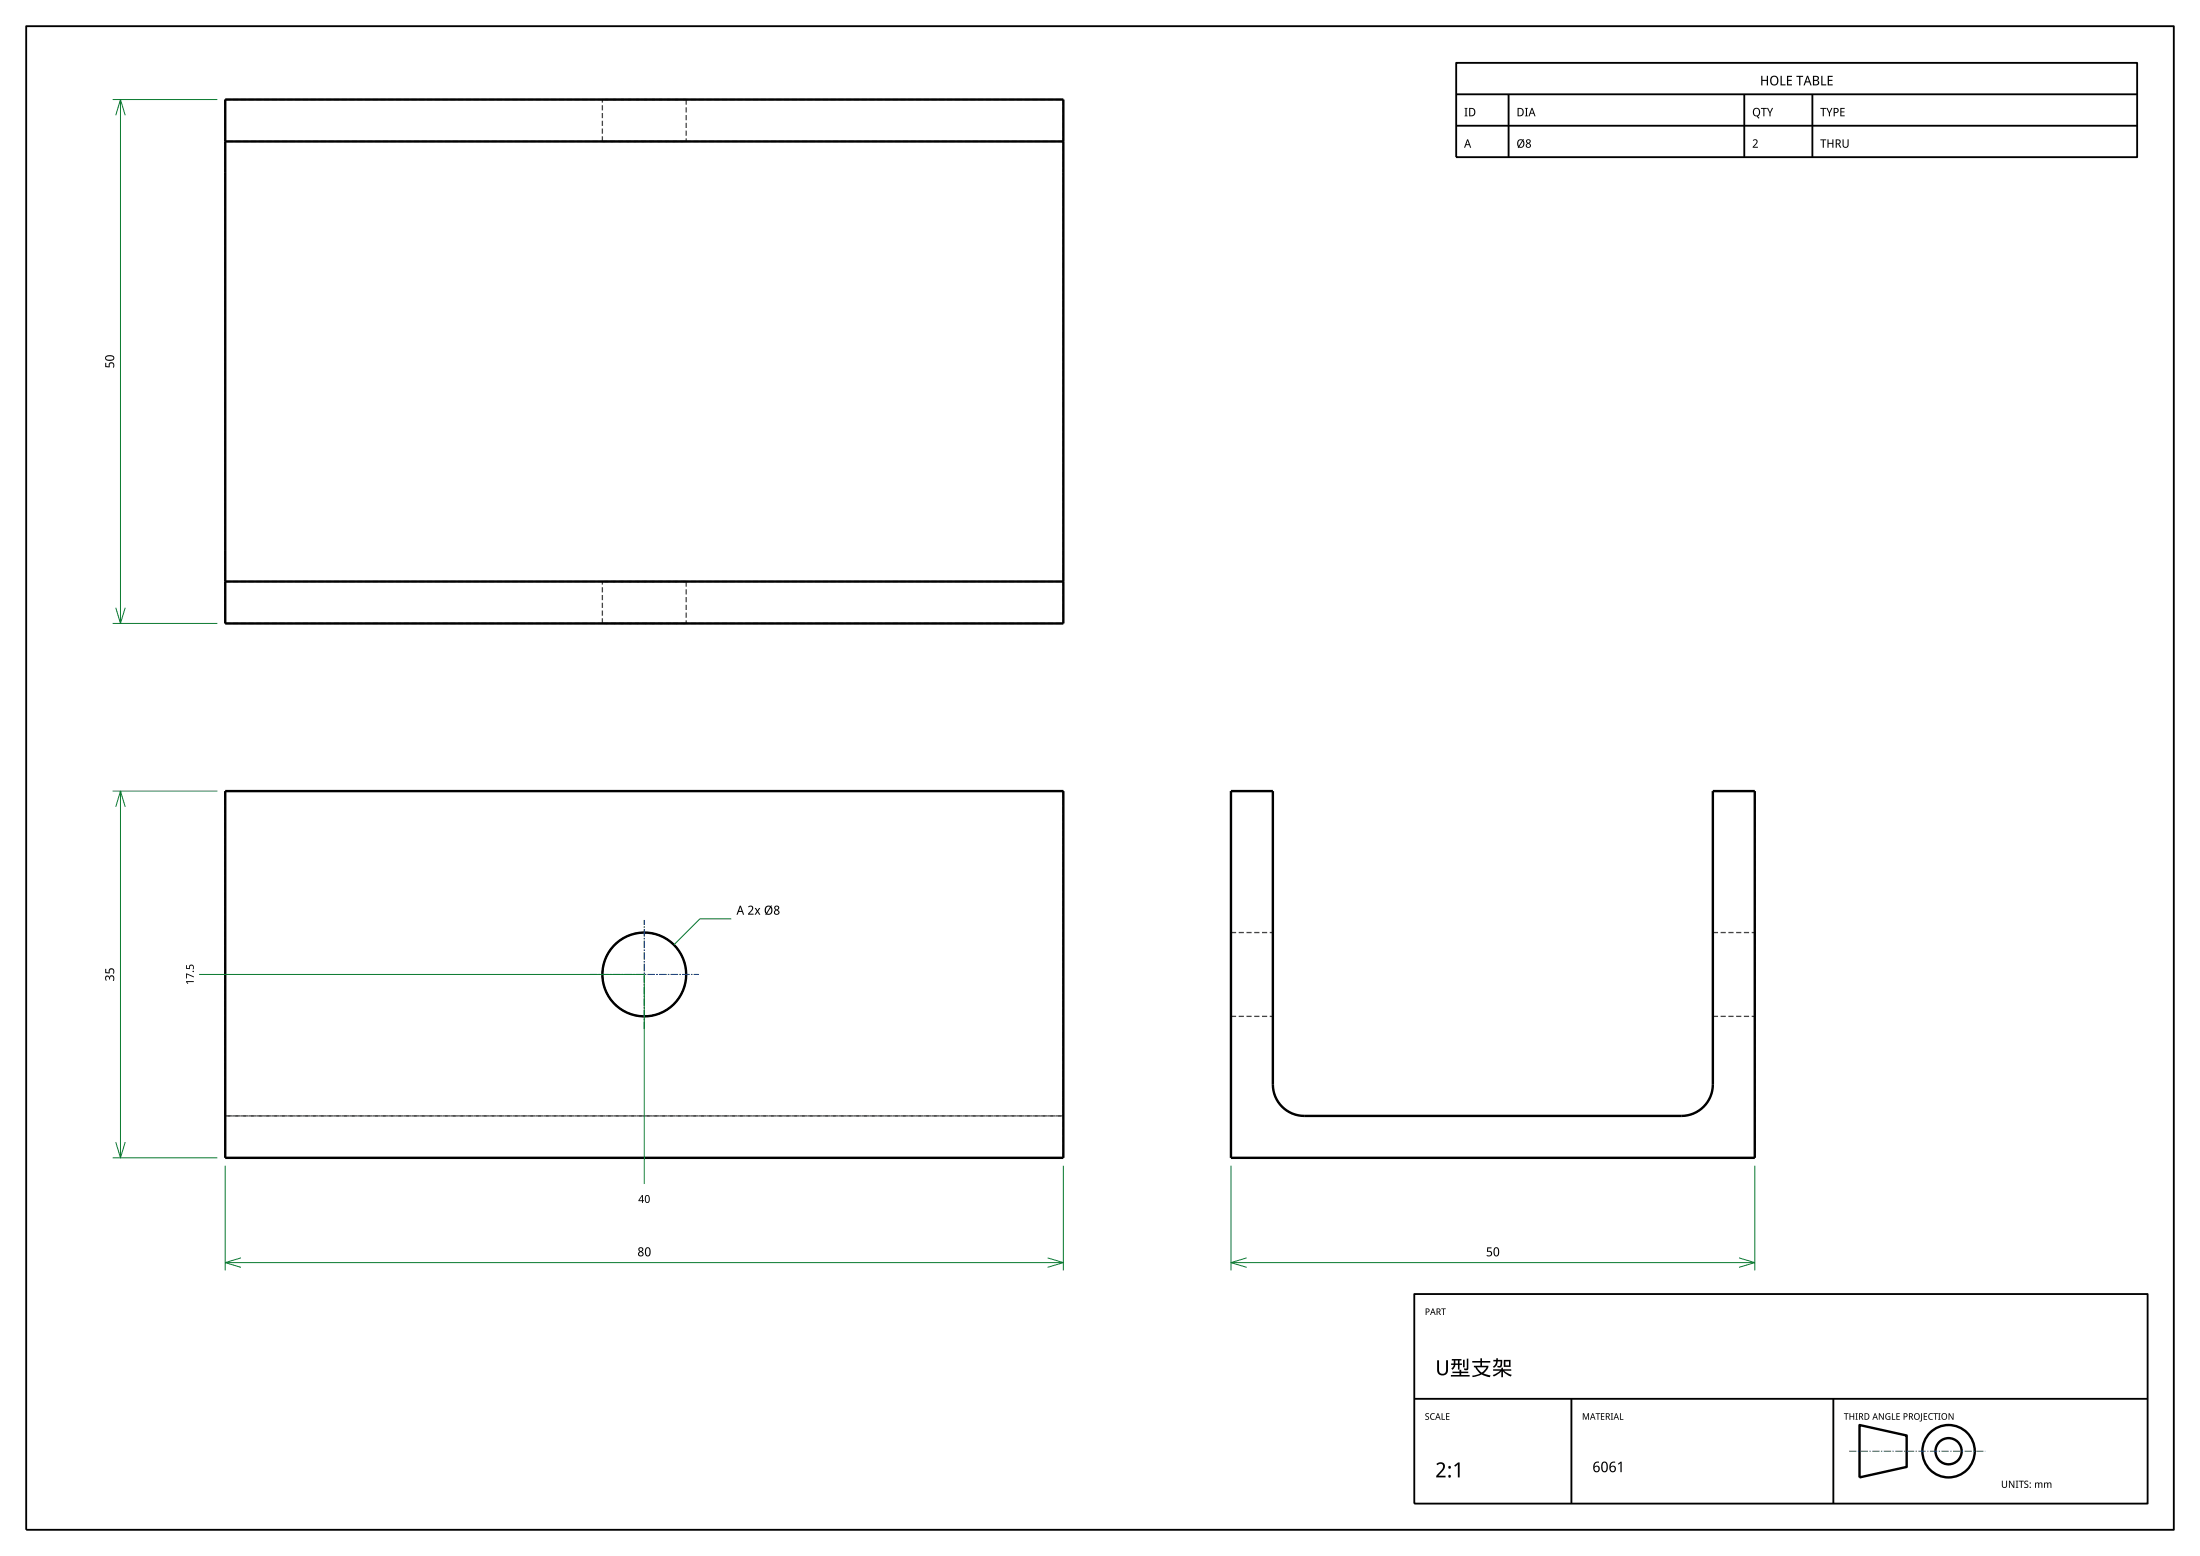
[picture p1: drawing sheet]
<svg xmlns="http://www.w3.org/2000/svg" width="420mm" height="297mm" viewBox="0 0 420 297" stroke-linecap="round" stroke-linejoin="round" font-family="sans-serif">
<g fill="none" stroke="#000" stroke-width=".46">
<path d="M43 19h160v100h-160zM43 27h160M43 111h160M43 151h160v70h-160zM235 151h8v56a6 6 0 0 0 6 6h72a6 6 0 0 0 6-6v-56h8v70h-100zM355 272l9 2v6l-9 2z"/>
<circle cx="123" cy="186" r="8"/>
<circle cx="372" cy="277" r="5"/>
<circle cx="372" cy="277" r="2.5"/>
</g>
<path d="M5 5h410v287h-410zM278 12h130v18h-130zM278 18h130M288 18v12M333 18v12M346 18v12M278 24h130M270 247h140v40h-140zM270 267h140M300 267v20M350 267v20" fill="none" stroke="#000" stroke-width=".35"/>
<g fill="none" stroke="#444" stroke-width=".25" stroke-dasharray="1 .5" stroke-linecap="butt">
<path d="M43 19v100M43 19h160M115 19h16M131 19h-16M131 19v8M203 19v100M115 27h16M115 27v-8M131 27h-16M203 27h-160M43 111h160M43 119h160"/>
<path d="M115 111h16M115 119h16M115 119v-8M131 111h-16M131 119h-16M131 111v8M43 151v70M43 151h160M203 151h-160M243 151h-8M335 151v70M335 151h-8"/>
<path d="M235 178v16M235 178h8M243 178v8M327 178v8M327 178h8M335 178v16M131 186a8 8 0 0 1-11.8 7.1 8 8 0 0 1-.7-13.7 8 8 0 0 1 12.5 5.8v.8M131 186a8 8 0 0 0-11.8-7.1 8 8 0 0 0-.7 13.7 8 8 0 0 0 12.5-5.8v-.8M235 186v-8M235 194v-8M235 194h8M243 186v8"/>
<path d="M243 194v-16M327 186v8M327 194v-16M327 194h8M335 186v-8M335 194v-8M43 207v6M43 207v-56M43 213v-6M43 213h160M203 213h-160M203 213v-6"/>
<path d="M203 207v6M203 207v-56M243 207a6 6 0 0 0 6 6M243 207v-56M249 213h72M321 213a6 6 0 0 0 6-6M327 207v-56M43 221h160M203 221v-70M235 221v-70M335 221h-100"/>
</g>
<g fill="none" stroke="#0a7a2f" stroke-width=".19">
<path d="M21.5 19h20M23 19v100M22.1 22l.9-3 .9 3M21.5 119h20M22.1 116l.9 3 .9-3M21.5 151h20M22.1 154l.9-3 .9 3M23 151v70M139.6 175.4h-6l-4.9 4.9M38 186h85v40M22.1 218l.9 3 .9-3M21.5 221h20"/>
<path d="M43 222.5v20M203 222.5v20M235 222.5v20M335 222.5v20M43 241h160M46 240.1l-3 .9 3 .9M200 240.1l3 .9-3 .9M235 241h100M238 240.1l-3 .9 3 .9M332 240.1l3 .9-3 .9"/>
</g>
<path d="M112.6 186h20.8M123 196.4v-20.8M353 277h26" fill="none" stroke="#1f4e9c" stroke-width=".19" stroke-dasharray="1.4 .3 .3 .3" stroke-linecap="butt"/>
<g font-size="4">
<text x="274" y="262.5">U型支架</text>
<text x="274" y="282">2:1</text>
</g>
<text font-size="2.8" x="304" y="281">6061</text>
<text font-size="2.6" x="336" y="16.3">HOLE TABLE</text>
<g font-size="2.4">
<text x="21.8" y="70.3" transform="rotate(-90 21.8 70.3)">50</text>
<text x="140.6" y="174.6">A 2x Ø8</text>
<text x="21.8" y="187.3" transform="rotate(-90 21.8 187.3)">35</text>
<text x="121.7" y="239.8">80</text>
<text x="283.7" y="239.8">50</text>
</g>
<g font-size="2.2">
<text x="279.5" y="22.2">ID</text>
<text x="289.5" y="22.2">DIA</text>
<text x="334.5" y="22.2">QTY</text>
<text x="347.5" y="22.2">TYPE</text>
<text x="279.5" y="28.2">A</text>
<text x="289.5" y="28.2">Ø8</text>
<text x="334.5" y="28.2">2</text>
<text x="347.5" y="28.2">THRU</text>
</g>
<g font-size="2.1">
<text x="37" y="188" transform="rotate(-90 37 188)">17.5</text>
<text x="121.9" y="229.6">40</text>
</g>
<text font-size="1.9" x="382" y="284">UNITS: mm</text>
<g font-size="1.8">
<text x="272" y="251">PART</text>
<text x="272" y="271">SCALE</text>
<text x="302" y="271">MATERIAL</text>
<text x="352" y="271">THIRD ANGLE PROJECTION</text>
</g>
</svg>
